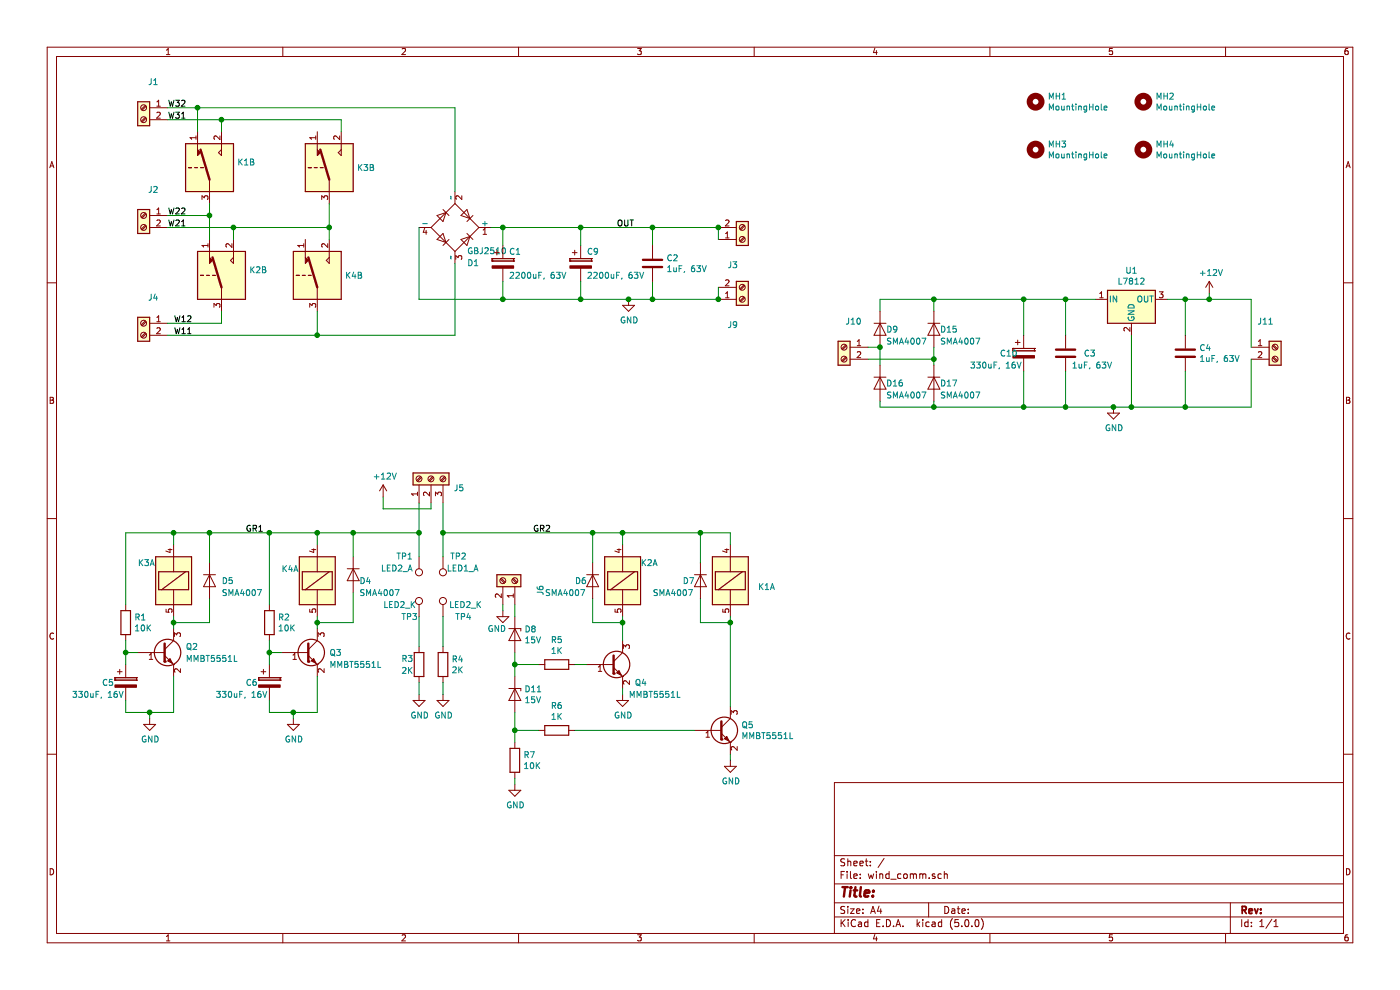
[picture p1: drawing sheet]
EESchema Schematic File Version 4
LIBS:wind_comm-cache
EELAYER 26 0
EELAYER END
$Descr A4 11693 8268
encoding utf-8
Sheet 1 1
Title ""
Date ""
Rev ""
Comp ""
Comment1 ""
Comment2 ""
Comment3 ""
Comment4 ""
$EndDescr
$Comp
L My_Library:SRA-12VDC-CL K3
U 1 1
P 1450 4850
F 0 "K3" H 1150 5000 50  0000 L CNN
F 1 "SRA-12VDC-CL" H 1630 4805 50  0001 L CNN
F 2 "MyLib:SRA-12VDC-CL" H 825 5100 50  0001 L CNN
F 3 "" H 1450 4450 50  0001 C CNN
	1    1450 4850
	1    0    0    -1  
$EndComp
$Comp
L My_Library:SRA-12VDC-CL K4
U 2 1
P 2650 2250
F 0 "K4" H 2880 2200 50  0000 L CNN
F 1 "SRA-12VDC-CL" H 2880 2155 50  0001 L CNN
F 2 "MyLib:SRA-12VDC-CL" H 2025 2500 50  0001 L CNN
F 3 "" H 2650 1850 50  0001 C CNN
	2    2650 2250
	1    0    0    -1  
$EndComp
$Comp
L My_Library:SRA-12VDC-CL K2
U 2 1
P 1850 2250
F 0 "K2" H 2080 2246 50  0000 L CNN
F 1 "SRA-12VDC-CL" H 2080 2155 50  0001 L CNN
F 2 "MyLib:SRA-12VDC-CL" H 1225 2500 50  0001 L CNN
F 3 "" H 1850 1850 50  0001 C CNN
	2    1850 2250
	1    0    0    -1  
$EndComp
$Comp
L My_Library:SRA-12VDC-CL K2
U 1 1
P 5200 4850
F 0 "K2" H 5350 5000 50  0000 L CNN
F 1 "SRA-12VDC-CL" H 5430 4755 50  0001 L CNN
F 2 "MyLib:SRA-12VDC-CL" H 4575 5100 50  0001 L CNN
F 3 "" H 5200 4450 50  0001 C CNN
	1    5200 4850
	1    0    0    -1  
$EndComp
$Comp
L My_Library:SRA-12VDC-CL K4
U 1 1
P 2650 4850
F 0 "K4" H 2350 4950 50  0000 L CNN
F 1 "SRA-12VDC-CL" H 2830 4805 50  0001 L CNN
F 2 "MyLib:SRA-12VDC-CL" H 2025 5100 50  0001 L CNN
F 3 "" H 2650 4450 50  0001 C CNN
	1    2650 4850
	1    0    0    -1  
$EndComp
$Comp
L My_Library:SRA-12VDC-CL K3
U 2 1
P 2750 1350
F 0 "K3" H 2980 1300 50  0000 L CNN
F 1 "SRA-12VDC-CL" H 2980 1255 50  0001 L CNN
F 2 "MyLib:SRA-12VDC-CL" H 2125 1600 50  0001 L CNN
F 3 "" H 2750 950 50  0001 C CNN
	2    2750 1350
	1    0    0    -1  
$EndComp
$Comp
L My_Library:SRA-12VDC-CL K1
U 2 1
P 1750 1350
F 0 "K1" H 1980 1346 50  0000 L CNN
F 1 "SRA-12VDC-CL" H 1980 1255 50  0001 L CNN
F 2 "MyLib:SRA-12VDC-CL" H 1125 1600 50  0001 L CNN
F 3 "" H 1750 950 50  0001 C CNN
	2    1750 1350
	1    0    0    -1  
$EndComp
$Comp
L My_Library:SRA-12VDC-CL K1
U 1 1
P 6100 4850
F 0 "K1" H 6330 4800 50  0000 L CNN
F 1 "SRA-12VDC-CL" H 6330 4755 50  0001 L CNN
F 2 "MyLib:SRA-12VDC-CL" H 5475 5100 50  0001 L CNN
F 3 "" H 6100 4450 50  0001 C CNN
	1    6100 4850
	1    0    0    -1  
$EndComp
$Comp
L Connector:Screw_Terminal_01x02 J1
U 1 1
P 1200 900
F 0 "J1" H 1120 1117 50  0000 C CNN
F 1 "Winding 3" H 1120 1026 50  0001 C CNN
F 2 "TerminalBlock:TerminalBlock_bornier-2_P5.08mm" H 1200 900 50  0001 C CNN
F 3 "~" H 1200 900 50  0001 C CNN
	1    1200 900 
	-1   0    0    -1  
$EndComp
$Comp
L Connector:Screw_Terminal_01x02 J2
U 1 1
P 1200 1800
F 0 "J2" H 1120 2017 50  0000 C CNN
F 1 "Winding 2" H 1120 1926 50  0001 C CNN
F 2 "TerminalBlock:TerminalBlock_bornier-2_P5.08mm" H 1200 1800 50  0001 C CNN
F 3 "~" H 1200 1800 50  0001 C CNN
	1    1200 1800
	-1   0    0    -1  
$EndComp
Wire Wire Line
	1400 900  1650 900 
Wire Wire Line
	1650 1100 1650 900 
Connection ~ 1650 900 
Wire Wire Line
	1400 1800 1750 1800
Wire Wire Line
	1750 1700 1750 1800
Connection ~ 1750 1800
Wire Wire Line
	1750 1800 1750 2000
$Comp
L Connector:Screw_Terminal_01x02 J4
U 1 1
P 1200 2700
F 0 "J4" H 1120 2917 50  0000 C CNN
F 1 "Winding 1" H 1120 2826 50  0001 C CNN
F 2 "TerminalBlock:TerminalBlock_bornier-2_P5.08mm" H 1200 2700 50  0001 C CNN
F 3 "~" H 1200 2700 50  0001 C CNN
	1    1200 2700
	-1   0    0    -1  
$EndComp
Wire Wire Line
	1400 2700 1850 2700
Wire Wire Line
	1850 2600 1850 2700
Wire Wire Line
	1400 2800 2650 2800
Wire Wire Line
	1950 2000 1950 1900
Wire Wire Line
	1950 1900 1400 1900
Wire Wire Line
	1850 1100 1850 1000
Wire Wire Line
	1850 1000 1400 1000
Wire Wire Line
	2650 2600 2650 2800
Connection ~ 2650 2800
Wire Wire Line
	2650 2800 3800 2800
Wire Wire Line
	2750 2000 2750 1900
Wire Wire Line
	1950 1900 2750 1900
Connection ~ 1950 1900
Connection ~ 2750 1900
Wire Wire Line
	2750 1900 2750 1700
Wire Wire Line
	1650 900  3800 900 
Wire Wire Line
	2850 1100 2850 1000
Wire Wire Line
	2850 1000 1850 1000
Connection ~ 1850 1000
$Comp
L Diode_Bridge:GBU8A D1
U 1 1
P 3800 1900
F 0 "D1" H 3900 2200 50  0000 L CNN
F 1 "GBJ2510" H 3900 2100 50  0000 L CNN
F 2 "MyLib:Diode_Bridge_Vishay_GBJ" H 3950 2025 50  0001 L CNN
F 3 "http://www.vishay.com/docs/88656/gbu8a.pdf" H 3800 1900 50  0001 C CNN
	1    3800 1900
	1    0    0    1   
$EndComp
Wire Wire Line
	3800 1600 3800 900 
Wire Wire Line
	3800 2200 3800 2800
Wire Wire Line
	4100 1900 4200 1900
Wire Wire Line
	3500 1900 3500 2500
Wire Wire Line
	3500 2500 4200 2500
$Comp
L Device:CP C1
U 1 1
P 4200 2200
F 0 "C1" H 4250 2300 50  0000 L CNN
F 1 "2200uF, 63V" H 4250 2100 50  0000 L CNN
F 2 "Capacitor_THT:CP_Radial_D18.0mm_P7.50mm" H 4238 2050 50  0001 C CNN
F 3 "~" H 4200 2200 50  0001 C CNN
	1    4200 2200
	1    0    0    -1  
$EndComp
Wire Wire Line
	4200 2050 4200 1900
Connection ~ 4200 1900
Wire Wire Line
	4200 2350 4200 2500
Connection ~ 4200 2500
Wire Wire Line
	5450 2350 5450 2500
Connection ~ 5450 2500
Wire Wire Line
	5450 2050 5450 1900
Connection ~ 5450 1900
$Comp
L Device:D D6
U 1 1
P 4950 4850
F 0 "D6" V 4950 4700 50  0000 L CNN
F 1 "SMA4007" V 5050 4450 50  0000 L CNN
F 2 "Diode_SMD:D_SMA_Handsoldering" H 4950 4850 50  0001 C CNN
F 3 "~" H 4950 4850 50  0001 C CNN
	1    4950 4850
	0    1    1    0   
$EndComp
$Comp
L Device:D_Zener D8
U 1 1
P 4300 5300
F 0 "D8" V 4254 5379 50  0000 L CNN
F 1 "15V" V 4345 5379 50  0000 L CNN
F 2 "Diode_THT:D_DO-41_SOD81_P7.62mm_Horizontal" H 4300 5300 50  0001 C CNN
F 3 "~" H 4300 5300 50  0001 C CNN
	1    4300 5300
	0    1    1    0   
$EndComp
$Comp
L Device:D_Zener D11
U 1 1
P 4300 5800
F 0 "D11" V 4254 5879 50  0000 L CNN
F 1 "15V" V 4345 5879 50  0000 L CNN
F 2 "Diode_THT:D_DO-41_SOD81_P7.62mm_Horizontal" H 4300 5800 50  0001 C CNN
F 3 "~" H 4300 5800 50  0001 C CNN
	1    4300 5800
	0    1    1    0   
$EndComp
$Comp
L Device:R R7
U 1 1
P 4300 6350
F 0 "R7" H 4370 6396 50  0000 L CNN
F 1 "10K" H 4370 6305 50  0000 L CNN
F 2 "Resistor_SMD:R_1206_3216Metric_Pad1.42x1.75mm_HandSolder" V 4230 6350 50  0001 C CNN
F 3 "~" H 4300 6350 50  0001 C CNN
	1    4300 6350
	1    0    0    -1  
$EndComp
$Comp
L Device:R R5
U 1 1
P 4650 5550
F 0 "R5" V 4443 5550 50  0000 C CNN
F 1 "1K" V 4534 5550 50  0000 C CNN
F 2 "Resistor_SMD:R_1206_3216Metric_Pad1.42x1.75mm_HandSolder" V 4580 5550 50  0001 C CNN
F 3 "~" H 4650 5550 50  0001 C CNN
	1    4650 5550
	0    1    1    0   
$EndComp
$Comp
L Device:R R6
U 1 1
P 4650 6100
F 0 "R6" V 4443 6100 50  0000 C CNN
F 1 "1K" V 4534 6100 50  0000 C CNN
F 2 "Resistor_SMD:R_1206_3216Metric_Pad1.42x1.75mm_HandSolder" V 4580 6100 50  0001 C CNN
F 3 "~" H 4650 6100 50  0001 C CNN
	1    4650 6100
	0    1    1    0   
$EndComp
$Comp
L Connector:Screw_Terminal_01x02 J6
U 1 1
P 4300 4850
F 0 "J6" H 4220 5067 50  0000 C CNN
F 1 "Volatge Feedback" H 4220 4976 50  0001 C CNN
F 2 "TerminalBlock:TerminalBlock_bornier-2_P5.08mm" H 4300 4850 50  0001 C CNN
F 3 "~" H 4300 4850 50  0001 C CNN
	1    4300 4850
	0    1    -1   0   
$EndComp
Wire Wire Line
	4300 5050 4300 5150
$Comp
L power:GND #PWR0101
U 1 1
P 4200 5100
F 0 "#PWR0101" H 4200 4850 50  0001 C CNN
F 1 "GND" H 4150 4950 50  0000 C CNN
F 2 "" H 4200 5100 50  0001 C CNN
F 3 "" H 4200 5100 50  0001 C CNN
	1    4200 5100
	1    0    0    -1  
$EndComp
Wire Wire Line
	4200 5100 4200 5050
$Comp
L Transistor_BJT:MMBT5551L Q4
U 1 1
P 5100 5550
F 0 "Q4" H 5300 5400 50  0000 L CNN
F 1 "MMBT5551L" H 5250 5300 50  0000 L CNN
F 2 "Package_TO_SOT_SMD:SOT-23" H 5300 5475 50  0001 L CIN
F 3 "www.onsemi.com/pub/Collateral/MMBT5550LT1-D.PDF" H 5100 5550 50  0001 L CNN
	1    5100 5550
	1    0    0    -1  
$EndComp
$Comp
L Transistor_BJT:MMBT5551L Q5
U 1 1
P 6000 6100
F 0 "Q5" H 6191 6146 50  0000 L CNN
F 1 "MMBT5551L" H 6191 6055 50  0000 L CNN
F 2 "Package_TO_SOT_SMD:SOT-23" H 6200 6025 50  0001 L CIN
F 3 "www.onsemi.com/pub/Collateral/MMBT5550LT1-D.PDF" H 6000 6100 50  0001 L CNN
	1    6000 6100
	1    0    0    -1  
$EndComp
$Comp
L power:GND #PWR0102
U 1 1
P 5200 5800
F 0 "#PWR0102" H 5200 5550 50  0001 C CNN
F 1 "GND" H 5205 5627 50  0000 C CNN
F 2 "" H 5200 5800 50  0001 C CNN
F 3 "" H 5200 5800 50  0001 C CNN
	1    5200 5800
	1    0    0    -1  
$EndComp
$Comp
L power:GND #PWR0103
U 1 1
P 6100 6350
F 0 "#PWR0103" H 6100 6100 50  0001 C CNN
F 1 "GND" H 6105 6177 50  0000 C CNN
F 2 "" H 6100 6350 50  0001 C CNN
F 3 "" H 6100 6350 50  0001 C CNN
	1    6100 6350
	1    0    0    -1  
$EndComp
Wire Wire Line
	6100 6350 6100 6300
Wire Wire Line
	5200 5800 5200 5750
Wire Wire Line
	5200 5150 5200 5200
Wire Wire Line
	4800 5550 4900 5550
Wire Wire Line
	4800 6100 5800 6100
Wire Wire Line
	6100 5150 6100 5200
Wire Wire Line
	5200 4550 5200 4450
Wire Wire Line
	4300 5450 4300 5550
Wire Wire Line
	4500 5550 4300 5550
Connection ~ 4300 5550
Wire Wire Line
	4300 5550 4300 5650
Wire Wire Line
	4300 5950 4300 6100
Wire Wire Line
	4500 6100 4300 6100
Connection ~ 4300 6100
Wire Wire Line
	4300 6100 4300 6200
$Comp
L power:GND #PWR0104
U 1 1
P 4300 6550
F 0 "#PWR0104" H 4300 6300 50  0001 C CNN
F 1 "GND" H 4305 6377 50  0000 C CNN
F 2 "" H 4300 6550 50  0001 C CNN
F 3 "" H 4300 6550 50  0001 C CNN
	1    4300 6550
	1    0    0    -1  
$EndComp
Wire Wire Line
	4300 6550 4300 6500
Wire Wire Line
	4950 4700 4950 4450
Wire Wire Line
	4950 4450 5200 4450
Connection ~ 5200 4450
Wire Wire Line
	4950 5000 4950 5200
Wire Wire Line
	4950 5200 5200 5200
Connection ~ 5200 5200
Wire Wire Line
	5200 5200 5200 5350
$Comp
L Device:D D7
U 1 1
P 5850 4850
F 0 "D7" V 5850 4700 50  0000 L CNN
F 1 "SMA4007" V 5950 4450 50  0000 L CNN
F 2 "Diode_SMD:D_SMA_Handsoldering" H 5850 4850 50  0001 C CNN
F 3 "~" H 5850 4850 50  0001 C CNN
	1    5850 4850
	0    1    1    0   
$EndComp
Wire Wire Line
	5850 5000 5850 5200
Wire Wire Line
	5850 5200 6100 5200
Connection ~ 6100 5200
Wire Wire Line
	6100 5200 6100 5900
Wire Wire Line
	5850 4700 5850 4450
Wire Wire Line
	5850 4450 6100 4450
Wire Wire Line
	6100 4450 6100 4550
$Comp
L Transistor_BJT:MMBT5551L Q2
U 1 1
P 1350 5450
F 0 "Q2" H 1550 5500 50  0000 L CNN
F 1 "MMBT5551L" H 1550 5400 50  0000 L CNN
F 2 "Package_TO_SOT_SMD:SOT-23" H 1550 5375 50  0001 L CIN
F 3 "www.onsemi.com/pub/Collateral/MMBT5550LT1-D.PDF" H 1350 5450 50  0001 L CNN
	1    1350 5450
	1    0    0    -1  
$EndComp
$Comp
L Transistor_BJT:MMBT5551L Q3
U 1 1
P 2550 5450
F 0 "Q3" H 2750 5450 50  0000 L CNN
F 1 "MMBT5551L" H 2750 5350 50  0000 L CNN
F 2 "Package_TO_SOT_SMD:SOT-23" H 2750 5375 50  0001 L CIN
F 3 "www.onsemi.com/pub/Collateral/MMBT5550LT1-D.PDF" H 2550 5450 50  0001 L CNN
	1    2550 5450
	1    0    0    -1  
$EndComp
$Comp
L Device:CP C5
U 1 1
P 1050 5700
F 0 "C5" H 850 5700 50  0000 L CNN
F 1 "330uF, 16V" H 600 5600 50  0000 L CNN
F 2 "Capacitor_THT:CP_Radial_D6.3mm_P2.50mm" H 1088 5550 50  0001 C CNN
F 3 "~" H 1050 5700 50  0001 C CNN
	1    1050 5700
	1    0    0    -1  
$EndComp
$Comp
L Device:R R1
U 1 1
P 1050 5200
F 0 "R1" H 1120 5246 50  0000 L CNN
F 1 "10K" H 1120 5155 50  0000 L CNN
F 2 "Resistor_SMD:R_1206_3216Metric_Pad1.42x1.75mm_HandSolder" V 980 5200 50  0001 C CNN
F 3 "~" H 1050 5200 50  0001 C CNN
	1    1050 5200
	1    0    0    -1  
$EndComp
$Comp
L Device:R R2
U 1 1
P 2250 5200
F 0 "R2" H 2320 5246 50  0000 L CNN
F 1 "10K" H 2320 5155 50  0000 L CNN
F 2 "Resistor_SMD:R_1206_3216Metric_Pad1.42x1.75mm_HandSolder" V 2180 5200 50  0001 C CNN
F 3 "~" H 2250 5200 50  0001 C CNN
	1    2250 5200
	1    0    0    -1  
$EndComp
$Comp
L Device:D D5
U 1 1
P 1750 4850
F 0 "D5" V 1750 4950 50  0000 L CNN
F 1 "SMA4007" V 1850 4950 50  0000 L CNN
F 2 "Diode_SMD:D_SMA_Handsoldering" H 1750 4850 50  0001 C CNN
F 3 "~" H 1750 4850 50  0001 C CNN
	1    1750 4850
	0    1    1    0   
$EndComp
Wire Wire Line
	1750 4700 1750 4450
Wire Wire Line
	1750 4450 1450 4450
Wire Wire Line
	1450 4450 1450 4550
Wire Wire Line
	1750 5000 1750 5200
Wire Wire Line
	1750 5200 1450 5200
Wire Wire Line
	1450 5200 1450 5150
Wire Wire Line
	1450 5250 1450 5200
Connection ~ 1450 5200
$Comp
L power:GND #PWR0105
U 1 1
P 1250 6000
F 0 "#PWR0105" H 1250 5750 50  0001 C CNN
F 1 "GND" H 1255 5827 50  0000 C CNN
F 2 "" H 1250 6000 50  0001 C CNN
F 3 "" H 1250 6000 50  0001 C CNN
	1    1250 6000
	1    0    0    -1  
$EndComp
Wire Wire Line
	1150 5450 1050 5450
Wire Wire Line
	1050 5450 1050 5350
Wire Wire Line
	1050 5550 1050 5450
Connection ~ 1050 5450
Wire Wire Line
	1450 5650 1450 5950
Wire Wire Line
	1250 5950 1450 5950
Wire Wire Line
	1050 5050 1050 4450
Wire Wire Line
	1050 4450 1450 4450
Connection ~ 1450 4450
$Comp
L Device:CP C6
U 1 1
P 2250 5700
F 0 "C6" H 2050 5700 50  0000 L CNN
F 1 "330uF, 16V" H 1800 5600 50  0000 L CNN
F 2 "Capacitor_THT:CP_Radial_D6.3mm_P2.50mm" H 2288 5550 50  0001 C CNN
F 3 "~" H 2250 5700 50  0001 C CNN
	1    2250 5700
	1    0    0    -1  
$EndComp
Wire Wire Line
	2650 5250 2650 5200
Wire Wire Line
	2250 5050 2250 4450
Wire Wire Line
	2250 4450 2650 4450
Wire Wire Line
	2650 4450 2650 4550
Wire Wire Line
	2250 5550 2250 5450
Wire Wire Line
	2350 5450 2250 5450
Connection ~ 2250 5450
Wire Wire Line
	2250 5450 2250 5350
Wire Wire Line
	2250 5850 2250 5950
Wire Wire Line
	2250 5950 2450 5950
Wire Wire Line
	2650 5950 2650 5650
$Comp
L power:GND #PWR0106
U 1 1
P 2450 6000
F 0 "#PWR0106" H 2450 5750 50  0001 C CNN
F 1 "GND" H 2455 5827 50  0000 C CNN
F 2 "" H 2450 6000 50  0001 C CNN
F 3 "" H 2450 6000 50  0001 C CNN
	1    2450 6000
	1    0    0    -1  
$EndComp
Wire Wire Line
	2450 6000 2450 5950
Connection ~ 2450 5950
Wire Wire Line
	2450 5950 2650 5950
Connection ~ 1750 4450
Connection ~ 2250 4450
$Comp
L Device:D D4
U 1 1
P 2950 4800
F 0 "D4" V 3000 4850 50  0000 L CNN
F 1 "SMA4007" V 3100 4850 50  0000 L CNN
F 2 "Diode_SMD:D_SMA_Handsoldering" H 2950 4800 50  0001 C CNN
F 3 "~" H 2950 4800 50  0001 C CNN
	1    2950 4800
	0    1    1    0   
$EndComp
Wire Wire Line
	2950 4650 2950 4450
Connection ~ 2650 4450
Wire Wire Line
	2950 4950 2950 5200
Wire Wire Line
	2950 5200 2650 5200
Connection ~ 2650 5200
Wire Wire Line
	2650 5200 2650 5150
$Comp
L Connector:Screw_Terminal_01x03 J5
U 1 1
P 3600 4000
F 0 "J5" V 3520 3812 50  0000 R CNN
F 1 "Switch Connector" H 3520 3766 50  0001 C CNN
F 2 "TerminalBlock:TerminalBlock_bornier-3_P5.08mm" H 3600 4000 50  0001 C CNN
F 3 "~" H 3600 4000 50  0001 C CNN
	1    3600 4000
	0    -1   -1   0   
$EndComp
$Comp
L power:+12V #PWR0107
U 1 1
P 3200 4150
F 0 "#PWR0107" H 3200 4000 50  0001 C CNN
F 1 "+12V" H 3215 4323 50  0000 C CNN
F 2 "" H 3200 4150 50  0001 C CNN
F 3 "" H 3200 4150 50  0001 C CNN
	1    3200 4150
	1    0    0    -1  
$EndComp
$Comp
L Regulator_Linear:L7812 U1
U 1 1
P 9450 2500
F 0 "U1" H 9450 2742 50  0000 C CNN
F 1 "L7812" H 9450 2651 50  0000 C CNN
F 2 "Package_TO_SOT_THT:TO-220-3_Vertical" H 9475 2350 50  0001 L CIN
F 3 "http://www.st.com/content/ccc/resource/technical/document/datasheet/41/4f/b3/b0/12/d4/47/88/CD00000444.pdf/files/CD00000444.pdf/jcr:content/translations/en.CD00000444.pdf" H 9450 2450 50  0001 C CNN
	1    9450 2500
	1    0    0    -1  
$EndComp
$Comp
L Device:C C3
U 1 1
P 8900 2950
F 0 "C3" H 9050 2950 50  0000 L CNN
F 1 "1uF, 63V" H 8950 2850 50  0000 L CNN
F 2 "Capacitor_THT:C_Rect_L10.3mm_W5.0mm_P7.50mm_MKS4" H 8938 2800 50  0001 C CNN
F 3 "~" H 8900 2950 50  0001 C CNN
	1    8900 2950
	1    0    0    -1  
$EndComp
$Comp
L Device:C C4
U 1 1
P 9900 2950
F 0 "C4" H 10015 2996 50  0000 L CNN
F 1 "1uF, 63V" H 10015 2905 50  0000 L CNN
F 2 "Capacitor_THT:C_Rect_L10.3mm_W7.2mm_P7.50mm_MKS4" H 9938 2800 50  0001 C CNN
F 3 "~" H 9900 2950 50  0001 C CNN
	1    9900 2950
	1    0    0    -1  
$EndComp
Wire Wire Line
	8900 2800 8900 2500
Wire Wire Line
	8900 2500 9150 2500
Wire Wire Line
	9750 2500 9900 2500
Wire Wire Line
	9900 2500 9900 2800
Wire Wire Line
	9900 3100 9900 3400
Wire Wire Line
	9900 3400 9450 3400
Wire Wire Line
	8900 3100 8900 3400
Wire Wire Line
	9450 2800 9450 3400
Connection ~ 9450 3400
$Comp
L Connector:Screw_Terminal_01x02 J3
U 1 1
P 6200 2000
F 0 "J3" H 6120 2217 50  0000 C CNN
F 1 "OUT_V" H 6120 2126 50  0001 C CNN
F 2 "TerminalBlock:TerminalBlock_bornier-2_P5.08mm" H 6200 2000 50  0001 C CNN
F 3 "~" H 6200 2000 50  0001 C CNN
	1    6200 2000
	1    0    0    1   
$EndComp
$Comp
L Device:C C2
U 1 1
P 5450 2200
F 0 "C2" H 5565 2246 50  0000 L CNN
F 1 "1uF, 63V" H 5565 2155 50  0000 L CNN
F 2 "Capacitor_THT:C_Rect_L10.3mm_W7.2mm_P7.50mm_MKS4" H 5488 2050 50  0001 C CNN
F 3 "~" H 5450 2200 50  0001 C CNN
	1    5450 2200
	1    0    0    -1  
$EndComp
$Comp
L power:+12V #PWR0109
U 1 1
P 10100 2450
F 0 "#PWR0109" H 10100 2300 50  0001 C CNN
F 1 "+12V" H 10115 2623 50  0000 C CNN
F 2 "" H 10100 2450 50  0001 C CNN
F 3 "" H 10100 2450 50  0001 C CNN
	1    10100 2450
	1    0    0    -1  
$EndComp
Connection ~ 9900 2500
$Comp
L power:GND #PWR0110
U 1 1
P 9300 3400
F 0 "#PWR0110" H 9300 3150 50  0001 C CNN
F 1 "GND" H 9305 3227 50  0000 C CNN
F 2 "" H 9300 3400 50  0001 C CNN
F 3 "" H 9300 3400 50  0001 C CNN
	1    9300 3400
	1    0    0    -1  
$EndComp
$Comp
L Device:R R3
U 1 1
P 3500 5550
F 0 "R3" H 3350 5600 50  0000 L CNN
F 1 "2K" H 3350 5500 50  0000 L CNN
F 2 "Resistor_SMD:R_1206_3216Metric_Pad1.42x1.75mm_HandSolder" V 3430 5550 50  0001 C CNN
F 3 "~" H 3500 5550 50  0001 C CNN
	1    3500 5550
	1    0    0    -1  
$EndComp
$Comp
L Device:R R4
U 1 1
P 3700 5550
F 0 "R4" H 3770 5596 50  0000 L CNN
F 1 "2K" H 3770 5505 50  0000 L CNN
F 2 "Resistor_SMD:R_1206_3216Metric_Pad1.42x1.75mm_HandSolder" V 3630 5550 50  0001 C CNN
F 3 "~" H 3700 5550 50  0001 C CNN
	1    3700 5550
	1    0    0    -1  
$EndComp
$Comp
L power:GND #PWR0111
U 1 1
P 3700 5800
F 0 "#PWR0111" H 3700 5550 50  0001 C CNN
F 1 "GND" H 3705 5627 50  0000 C CNN
F 2 "" H 3700 5800 50  0001 C CNN
F 3 "" H 3700 5800 50  0001 C CNN
	1    3700 5800
	1    0    0    -1  
$EndComp
Wire Wire Line
	3700 5800 3700 5700
$Comp
L power:GND #PWR0112
U 1 1
P 3500 5800
F 0 "#PWR0112" H 3500 5550 50  0001 C CNN
F 1 "GND" H 3505 5627 50  0000 C CNN
F 2 "" H 3500 5800 50  0001 C CNN
F 3 "" H 3500 5800 50  0001 C CNN
	1    3500 5800
	1    0    0    -1  
$EndComp
Wire Wire Line
	3500 5800 3500 5700
Wire Wire Line
	3700 4200 3700 4450
Wire Wire Line
	3200 4150 3200 4250
Wire Wire Line
	3200 4250 3600 4250
Wire Wire Line
	3600 4250 3600 4200
Wire Wire Line
	2650 4450 2950 4450
Wire Wire Line
	5200 4450 5850 4450
Connection ~ 5850 4450
Wire Wire Line
	3700 4450 4950 4450
Connection ~ 3700 4450
Connection ~ 4950 4450
Wire Wire Line
	1750 4450 2250 4450
Wire Wire Line
	3500 4200 3500 4450
Wire Wire Line
	3500 4450 2950 4450
Connection ~ 3500 4450
Connection ~ 2950 4450
Wire Wire Line
	1050 5850 1050 5950
Wire Wire Line
	1050 5950 1250 5950
Connection ~ 1250 5950
Wire Wire Line
	1250 6000 1250 5950
Wire Wire Line
	8900 3400 9300 3400
$Comp
L power:GND #PWR0108
U 1 1
P 5250 2500
F 0 "#PWR0108" H 5250 2250 50  0001 C CNN
F 1 "GND" H 5255 2327 50  0000 C CNN
F 2 "" H 5250 2500 50  0001 C CNN
F 3 "" H 5250 2500 50  0001 C CNN
	1    5250 2500
	1    0    0    -1  
$EndComp
Wire Wire Line
	5250 2500 5450 2500
Connection ~ 5250 2500
Wire Wire Line
	9300 3400 9450 3400
Connection ~ 9300 3400
Wire Wire Line
	5450 2500 6000 2500
Wire Wire Line
	6000 1900 6000 2000
Wire Wire Line
	5450 1900 6000 1900
$Comp
L Connector:Screw_Terminal_01x02 J10
U 1 1
P 7050 2900
F 0 "J10" H 6970 3117 50  0000 C CNN
F 1 "Winding 3" H 6970 3026 50  0001 C CNN
F 2 "TerminalBlock:TerminalBlock_bornier-2_P5.08mm" H 7050 2900 50  0001 C CNN
F 3 "~" H 7050 2900 50  0001 C CNN
	1    7050 2900
	-1   0    0    -1  
$EndComp
Wire Wire Line
	7800 2900 7800 3000
Wire Wire Line
	7250 2900 7350 2900
Wire Wire Line
	7350 2900 7350 3050
Wire Wire Line
	7250 3000 7800 3000
Connection ~ 7800 3000
Wire Wire Line
	7800 3000 7800 3050
Wire Wire Line
	7350 2600 7350 2500
Wire Wire Line
	7350 2500 7800 2500
Wire Wire Line
	7800 2500 7800 2600
Wire Wire Line
	7350 3350 7350 3400
Wire Wire Line
	7800 3400 7800 3350
Connection ~ 7800 2500
Wire Wire Line
	7350 3400 7800 3400
Connection ~ 7800 3400
$Comp
L Device:CP C10
U 1 1
P 8550 2950
F 0 "C10" H 8350 2950 50  0000 L CNN
F 1 "330uF, 16V" H 8100 2850 50  0000 L CNN
F 2 "Capacitor_THT:CP_Radial_D6.3mm_P2.50mm" H 8588 2800 50  0001 C CNN
F 3 "~" H 8550 2950 50  0001 C CNN
	1    8550 2950
	1    0    0    -1  
$EndComp
$Comp
L Device:D D9
U 1 1
P 7350 2750
F 0 "D9" V 7350 2800 50  0000 L CNN
F 1 "SMA4007" V 7450 2800 50  0000 L CNN
F 2 "Diode_SMD:D_SMA_Handsoldering" H 7350 2750 50  0001 C CNN
F 3 "~" H 7350 2750 50  0001 C CNN
	1    7350 2750
	0    1    1    0   
$EndComp
Connection ~ 7350 2900
$Comp
L Device:D D15
U 1 1
P 7800 2750
F 0 "D15" V 7800 2800 50  0000 L CNN
F 1 "SMA4007" V 7900 2800 50  0000 L CNN
F 2 "Diode_SMD:D_SMA_Handsoldering" H 7800 2750 50  0001 C CNN
F 3 "~" H 7800 2750 50  0001 C CNN
	1    7800 2750
	0    1    1    0   
$EndComp
$Comp
L Device:D D17
U 1 1
P 7800 3200
F 0 "D17" V 7800 3250 50  0000 L CNN
F 1 "SMA4007" V 7900 3250 50  0000 L CNN
F 2 "Diode_SMD:D_SMA_Handsoldering" H 7800 3200 50  0001 C CNN
F 3 "~" H 7800 3200 50  0001 C CNN
	1    7800 3200
	0    1    1    0   
$EndComp
$Comp
L Device:D D16
U 1 1
P 7350 3200
F 0 "D16" V 7350 3250 50  0000 L CNN
F 1 "SMA4007" V 7450 3250 50  0000 L CNN
F 2 "Diode_SMD:D_SMA_Handsoldering" H 7350 3200 50  0001 C CNN
F 3 "~" H 7350 3200 50  0001 C CNN
	1    7350 3200
	0    1    1    0   
$EndComp
Wire Wire Line
	8550 2500 8550 2800
Wire Wire Line
	7800 2500 8550 2500
Wire Wire Line
	8550 3400 8550 3100
Wire Wire Line
	7800 3400 8550 3400
Wire Wire Line
	8550 2500 8900 2500
Connection ~ 8550 2500
Wire Wire Line
	8550 3400 8900 3400
Connection ~ 8550 3400
Connection ~ 8900 2500
Connection ~ 8900 3400
$Comp
L Device:CP C9
U 1 1
P 4850 2200
F 0 "C9" H 4900 2300 50  0000 L CNN
F 1 "2200uF, 63V" H 4900 2100 50  0000 L CNN
F 2 "Capacitor_THT:CP_Radial_D18.0mm_P7.50mm" H 4888 2050 50  0001 C CNN
F 3 "~" H 4850 2200 50  0001 C CNN
	1    4850 2200
	1    0    0    -1  
$EndComp
Wire Wire Line
	4850 2050 4850 1900
Connection ~ 4850 1900
Wire Wire Line
	4850 1900 5450 1900
Wire Wire Line
	4850 2350 4850 2500
Connection ~ 4850 2500
Wire Wire Line
	4850 2500 5250 2500
Connection ~ 6000 1900
$Comp
L Connector:Screw_Terminal_01x02 J9
U 1 1
P 6200 2500
F 0 "J9" H 6120 2717 50  0000 C CNN
F 1 "OUT_GND" H 6120 2626 50  0001 C CNN
F 2 "TerminalBlock:TerminalBlock_bornier-2_P5.08mm" H 6200 2500 50  0001 C CNN
F 3 "~" H 6200 2500 50  0001 C CNN
	1    6200 2500
	1    0    0    1   
$EndComp
Wire Wire Line
	6000 2400 6000 2500
Connection ~ 6000 2500
Text Label 5150 1900 0    50   ~ 0
OUT
Text Label 1450 2800 0    50   ~ 0
W11
Text Label 1450 2700 0    50   ~ 0
W12
Text Label 1400 1900 0    50   ~ 0
W21
Text Label 1400 1800 0    50   ~ 0
W22
Text Label 1400 1000 0    50   ~ 0
W31
Text Label 1400 900  0    50   ~ 0
W32
Text Label 2050 4450 0    50   ~ 0
GR1
Text Label 4450 4450 0    50   ~ 0
GR2
$Comp
L Connector:Screw_Terminal_01x02 J11
U 1 1
P 10650 2900
F 0 "J11" H 10570 3117 50  0000 C CNN
F 1 "12V_OUT" H 10570 3026 50  0001 C CNN
F 2 "TerminalBlock:TerminalBlock_bornier-2_P5.08mm" H 10650 2900 50  0001 C CNN
F 3 "~" H 10650 2900 50  0001 C CNN
	1    10650 2900
	1    0    0    -1  
$EndComp
Wire Wire Line
	9900 2500 10100 2500
Wire Wire Line
	10450 2500 10450 2900
Wire Wire Line
	10450 3000 10450 3400
Wire Wire Line
	10450 3400 9900 3400
Connection ~ 9900 3400
Wire Wire Line
	10100 2450 10100 2500
Connection ~ 10100 2500
Wire Wire Line
	10100 2500 10450 2500
$Comp
L Mechanical:MountingHole MH1
U 1 1
P 8650 850
F 0 "MH1" H 8750 896 50  0000 L CNN
F 1 "MountingHole" H 8750 805 50  0000 L CNN
F 2 "MountingHole:MountingHole_3.2mm_M3_ISO7380" H 8650 850 50  0001 C CNN
F 3 "~" H 8650 850 50  0001 C CNN
	1    8650 850 
	1    0    0    -1  
$EndComp
$Comp
L Mechanical:MountingHole MH2
U 1 1
P 9550 850
F 0 "MH2" H 9650 896 50  0000 L CNN
F 1 "MountingHole" H 9650 805 50  0000 L CNN
F 2 "MountingHole:MountingHole_3.2mm_M3_ISO7380" H 9550 850 50  0001 C CNN
F 3 "~" H 9550 850 50  0001 C CNN
	1    9550 850 
	1    0    0    -1  
$EndComp
$Comp
L Mechanical:MountingHole MH3
U 1 1
P 8650 1250
F 0 "MH3" H 8750 1296 50  0000 L CNN
F 1 "MountingHole" H 8750 1205 50  0000 L CNN
F 2 "MountingHole:MountingHole_3.2mm_M3_ISO7380" H 8650 1250 50  0001 C CNN
F 3 "~" H 8650 1250 50  0001 C CNN
	1    8650 1250
	1    0    0    -1  
$EndComp
$Comp
L Mechanical:MountingHole MH4
U 1 1
P 9550 1250
F 0 "MH4" H 9650 1296 50  0000 L CNN
F 1 "MountingHole" H 9650 1205 50  0000 L CNN
F 2 "MountingHole:MountingHole_3.2mm_M3_ISO7380" H 9550 1250 50  0001 C CNN
F 3 "~" H 9550 1250 50  0001 C CNN
	1    9550 1250
	1    0    0    -1  
$EndComp
Wire Wire Line
	4200 2500 4850 2500
Wire Wire Line
	4200 1900 4850 1900
$Comp
L Connector:TestPoint TP2
U 1 1
P 3700 4650
F 0 "TP2" H 3900 4650 50  0000 R CNN
F 1 "LED1_A" H 4000 4750 50  0000 R CNN
F 2 "TestPoint:TestPoint_THTPad_2.0x2.0mm_Drill1.0mm" H 3900 4650 50  0001 C CNN
F 3 "~" H 3900 4650 50  0001 C CNN
	1    3700 4650
	1    0    0    1   
$EndComp
$Comp
L Connector:TestPoint TP1
U 1 1
P 3500 4650
F 0 "TP1" H 3450 4650 50  0000 R CNN
F 1 "LED2_A" H 3450 4750 50  0000 R CNN
F 2 "TestPoint:TestPoint_THTPad_2.0x2.0mm_Drill1.0mm" H 3700 4650 50  0001 C CNN
F 3 "~" H 3700 4650 50  0001 C CNN
	1    3500 4650
	1    0    0    1   
$EndComp
$Comp
L Connector:TestPoint TP4
U 1 1
P 3700 5150
F 0 "TP4" H 3600 5150 50  0000 R CNN
F 1 "LED2_K" H 3650 5250 50  0000 R CNN
F 2 "TestPoint:TestPoint_THTPad_D2.0mm_Drill1.0mm" H 3900 5150 50  0001 C CNN
F 3 "~" H 3900 5150 50  0001 C CNN
	1    3700 5150
	-1   0    0    -1  
$EndComp
$Comp
L Connector:TestPoint TP3
U 1 1
P 3500 5150
F 0 "TP3" H 3650 5150 50  0000 R CNN
F 1 "LED2_K" H 3800 5250 50  0000 R CNN
F 2 "TestPoint:TestPoint_THTPad_D2.0mm_Drill1.0mm" H 3700 5150 50  0001 C CNN
F 3 "~" H 3700 5150 50  0001 C CNN
	1    3500 5150
	-1   0    0    -1  
$EndComp
Wire Wire Line
	3700 5150 3700 5400
Wire Wire Line
	3500 5150 3500 5400
Wire Wire Line
	3500 4450 3500 4650
Wire Wire Line
	3700 4450 3700 4650
$EndSCHEMATC
